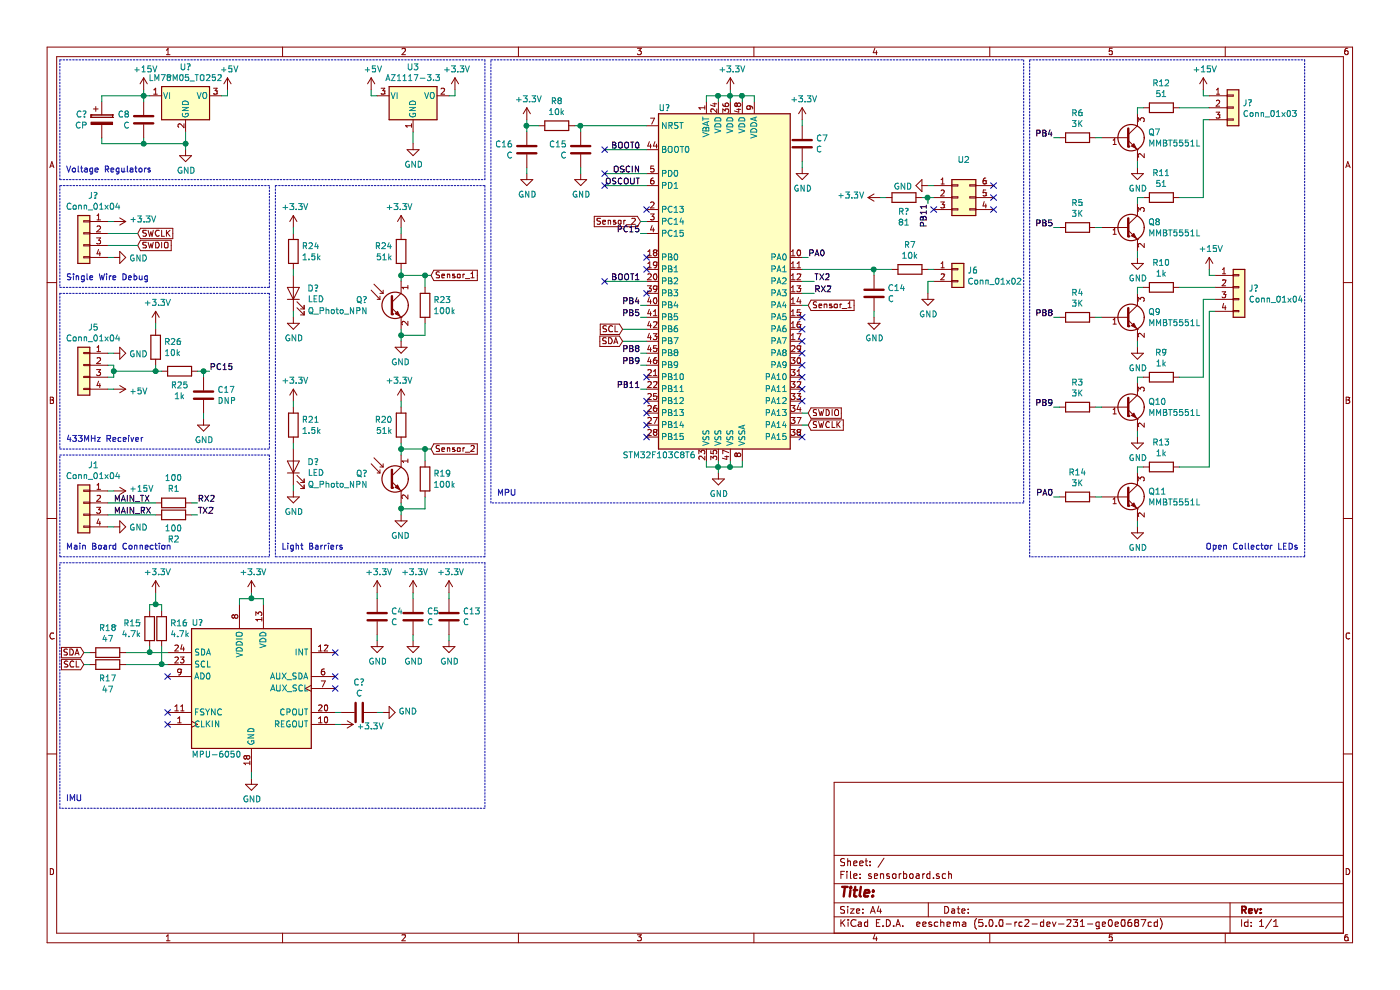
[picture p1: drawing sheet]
EESchema Schematic File Version 4
EELAYER 26 0
EELAYER END
$Descr A4 11693 8268
encoding utf-8
Sheet 1 1
Title ""
Date ""
Rev ""
Comp ""
Comment1 ""
Comment2 ""
Comment3 ""
Comment4 ""
$EndDescr
$Comp
L MCU_ST_STM32F1:STM32F103C8Tx U?
U 1 1
P 6100 2350
F 0 "U?" H 5500 3800 50  0000 L CNN
F 1 "STM32F103C8T6" H 5200 900 50  0000 L CNN
F 2 "Package_QFP:LQFP-48_7x7mm_P0.5mm" H 5500 950 50  0001 R CNN
F 3 "http://www.st.com/st-web-ui/static/active/en/resource/technical/document/datasheet/CD00161566.pdf" H 6100 2350 50  0001 C CNN
	1    6100 2350
	1    0    0    -1  
$EndComp
$Comp
L Sensor_Motion:MPU-6050 U?
U 1 1
P 2100 5750
F 0 "U?" H 1600 6300 50  0000 L CNN
F 1 "MPU-6050" H 1600 5200 50  0000 L CNN
F 2 "Package_DFN_QFN:QFN-24-1EP_4x4mm_P0.5mm_EP2.7x2.6mm" H 2100 4950 50  0001 C CNN
F 3 "https://store.invensense.com/datasheets/invensense/MPU-6050_DataSheet_V3%204.pdf" H 2100 5600 50  0001 C CNN
	1    2100 5750
	1    0    0    -1  
$EndComp
$Comp
L power:GND #PWR?
U 1 1
P 2100 6500
F 0 "#PWR?" H 2100 6250 50  0001 C CNN
F 1 "GND" H 2105 6327 50  0000 C CNN
F 2 "" H 2100 6500 50  0001 C CNN
F 3 "" H 2100 6500 50  0001 C CNN
	1    2100 6500
	1    0    0    -1  
$EndComp
Wire Wire Line
	2100 6500 2100 6450
Text GLabel 700  5450 0    50   Input ~ 0
SDA
Wire Wire Line
	1050 5450 1250 5450
Text GLabel 700  5550 0    50   Input ~ 0
SCL
Wire Wire Line
	1050 5550 1350 5550
$Comp
L power:+3.3V #PWR?
U 1 1
P 3800 750
F 0 "#PWR?" H 3800 600 50  0001 C CNN
F 1 "+3.3V" H 3815 923 50  0000 C CNN
F 2 "" H 3800 750 50  0001 C CNN
F 3 "" H 3800 750 50  0001 C CNN
	1    3800 750 
	1    0    0    -1  
$EndComp
$Comp
L Regulator_Linear:AZ1117-3.3 U3
U 1 1
P 3450 800
F 0 "U3" H 3450 1042 50  0000 C CNN
F 1 "AZ1117-3.3" H 3450 951 50  0000 C CNN
F 2 "" H 3450 1050 50  0001 C CIN
F 3 "https://www.diodes.com/assets/Datasheets/AZ1117.pdf" H 3450 800 50  0001 C CNN
	1    3450 800 
	1    0    0    -1  
$EndComp
Wire Wire Line
	3750 800  3800 800 
Wire Wire Line
	3800 800  3800 750 
$Comp
L power:GND #PWR?
U 1 1
P 950 2150
F 0 "#PWR?" H 950 1900 50  0001 C CNN
F 1 "GND" V 955 2022 50  0000 R CNN
F 2 "" H 950 2150 50  0001 C CNN
F 3 "" H 950 2150 50  0001 C CNN
	1    950  2150
	0    -1   1    0   
$EndComp
$Comp
L power:+3.3V #PWR?
U 1 1
P 950 1850
F 0 "#PWR?" H 950 1700 50  0001 C CNN
F 1 "+3.3V" V 965 1978 50  0000 L CNN
F 2 "" H 950 1850 50  0001 C CNN
F 3 "" H 950 1850 50  0001 C CNN
	1    950  1850
	0    1    -1   0   
$EndComp
Wire Wire Line
	950  1850 900  1850
Wire Wire Line
	950  2150 900  2150
$Comp
L power:GND #PWR?
U 1 1
P 6000 3950
F 0 "#PWR?" H 6000 3700 50  0001 C CNN
F 1 "GND" H 6005 3777 50  0000 C CNN
F 2 "" H 6000 3950 50  0001 C CNN
F 3 "" H 6000 3950 50  0001 C CNN
	1    6000 3950
	1    0    0    -1  
$EndComp
Wire Wire Line
	5900 3850 5900 3900
Wire Wire Line
	5900 3900 6000 3900
Wire Wire Line
	6200 3900 6200 3850
Wire Wire Line
	6000 3850 6000 3900
Connection ~ 6000 3900
Wire Wire Line
	6000 3900 6100 3900
Wire Wire Line
	6100 3850 6100 3900
Connection ~ 6100 3900
Wire Wire Line
	6100 3900 6200 3900
Wire Wire Line
	6000 3950 6000 3900
$Comp
L power:+3.3V #PWR?
U 1 1
P 6100 750
F 0 "#PWR?" H 6100 600 50  0001 C CNN
F 1 "+3.3V" H 6115 923 50  0000 C CNN
F 2 "" H 6100 750 50  0001 C CNN
F 3 "" H 6100 750 50  0001 C CNN
	1    6100 750 
	1    0    0    -1  
$EndComp
Wire Wire Line
	6300 800  6300 850 
Wire Wire Line
	6000 850  6000 800 
Wire Wire Line
	6000 800  6100 800 
Wire Wire Line
	6100 850  6100 800 
Connection ~ 6100 800 
Wire Wire Line
	6200 850  6200 800 
Connection ~ 6200 800 
Wire Wire Line
	6200 800  6300 800 
Wire Wire Line
	6100 800  6100 750 
$Comp
L power:+3.3V #PWR?
U 1 1
P 2100 4950
F 0 "#PWR?" H 2100 4800 50  0001 C CNN
F 1 "+3.3V" H 2115 5123 50  0000 C CNN
F 2 "" H 2100 4950 50  0001 C CNN
F 3 "" H 2100 4950 50  0001 C CNN
	1    2100 4950
	1    0    0    -1  
$EndComp
Wire Wire Line
	2000 5050 2000 5000
Wire Wire Line
	2200 5000 2200 5050
Wire Wire Line
	2000 5000 2100 5000
Wire Wire Line
	2100 5000 2100 4950
Connection ~ 2100 5000
Wire Wire Line
	2100 5000 2200 5000
$Comp
L Device:CP C?
U 1 1
P 850 1000
F 0 "C?" H 732 1046 50  0000 R CNN
F 1 "CP" H 732 955 50  0000 R CNN
F 2 "" H 888 850 50  0001 C CNN
F 3 "~" H 850 1000 50  0001 C CNN
	1    850  1000
	1    0    0    -1  
$EndComp
$Comp
L Transistor_BJT:MMBT5551L Q8
U 1 1
P 9400 1900
F 0 "Q8" H 9591 1946 50  0000 L CNN
F 1 "MMBT5551L" H 9591 1855 50  0000 L CNN
F 2 "Package_TO_SOT_SMD:SOT-23" H 9600 1825 50  0001 L CIN
F 3 "www.onsemi.com/pub/Collateral/MMBT5550LT1-D.PDF" H 9400 1900 50  0001 L CNN
	1    9400 1900
	1    0    0    -1  
$EndComp
$Comp
L Transistor_BJT:MMBT5551L Q9
U 1 1
P 9400 2650
F 0 "Q9" H 9591 2696 50  0000 L CNN
F 1 "MMBT5551L" H 9591 2605 50  0000 L CNN
F 2 "Package_TO_SOT_SMD:SOT-23" H 9600 2575 50  0001 L CIN
F 3 "www.onsemi.com/pub/Collateral/MMBT5550LT1-D.PDF" H 9400 2650 50  0001 L CNN
	1    9400 2650
	1    0    0    -1  
$EndComp
$Comp
L Transistor_BJT:MMBT5551L Q10
U 1 1
P 9400 3400
F 0 "Q10" H 9591 3446 50  0000 L CNN
F 1 "MMBT5551L" H 9591 3355 50  0000 L CNN
F 2 "Package_TO_SOT_SMD:SOT-23" H 9600 3325 50  0001 L CIN
F 3 "www.onsemi.com/pub/Collateral/MMBT5550LT1-D.PDF" H 9400 3400 50  0001 L CNN
	1    9400 3400
	1    0    0    -1  
$EndComp
$Comp
L Transistor_BJT:MMBT5551L Q11
U 1 1
P 9400 4150
F 0 "Q11" H 9591 4196 50  0000 L CNN
F 1 "MMBT5551L" H 9591 4105 50  0000 L CNN
F 2 "Package_TO_SOT_SMD:SOT-23" H 9600 4075 50  0001 L CIN
F 3 "www.onsemi.com/pub/Collateral/MMBT5550LT1-D.PDF" H 9400 4150 50  0001 L CNN
	1    9400 4150
	1    0    0    -1  
$EndComp
$Comp
L Transistor_BJT:MMBT5551L Q7
U 1 1
P 9400 1150
F 0 "Q7" H 9591 1196 50  0000 L CNN
F 1 "MMBT5551L" H 9591 1105 50  0000 L CNN
F 2 "Package_TO_SOT_SMD:SOT-23" H 9600 1075 50  0001 L CIN
F 3 "www.onsemi.com/pub/Collateral/MMBT5550LT1-D.PDF" H 9400 1150 50  0001 L CNN
	1    9400 1150
	1    0    0    -1  
$EndComp
$Comp
L Device:R R5
U 1 1
P 9000 1900
F 0 "R5" V 8793 1900 50  0000 C CNN
F 1 "3K" V 8884 1900 50  0000 C CNN
F 2 "" V 8930 1900 50  0001 C CNN
F 3 "~" H 9000 1900 50  0001 C CNN
	1    9000 1900
	0    1    1    0   
$EndComp
Wire Wire Line
	9150 1900 9200 1900
$Comp
L Device:R R4
U 1 1
P 9000 2650
F 0 "R4" V 8793 2650 50  0000 C CNN
F 1 "3K" V 8884 2650 50  0000 C CNN
F 2 "" V 8930 2650 50  0001 C CNN
F 3 "~" H 9000 2650 50  0001 C CNN
	1    9000 2650
	0    1    1    0   
$EndComp
Wire Wire Line
	9150 2650 9200 2650
$Comp
L Device:R R3
U 1 1
P 9000 3400
F 0 "R3" V 8793 3400 50  0000 C CNN
F 1 "3K" V 8884 3400 50  0000 C CNN
F 2 "" V 8930 3400 50  0001 C CNN
F 3 "~" H 9000 3400 50  0001 C CNN
	1    9000 3400
	0    1    1    0   
$EndComp
Wire Wire Line
	9150 3400 9200 3400
$Comp
L Device:R R14
U 1 1
P 9000 4150
F 0 "R14" V 8793 4150 50  0000 C CNN
F 1 "3K" V 8884 4150 50  0000 C CNN
F 2 "" V 8930 4150 50  0001 C CNN
F 3 "~" H 9000 4150 50  0001 C CNN
	1    9000 4150
	0    1    1    0   
$EndComp
Wire Wire Line
	9150 4150 9200 4150
$Comp
L Device:R R6
U 1 1
P 9000 1150
F 0 "R6" V 8793 1150 50  0000 C CNN
F 1 "3K" V 8884 1150 50  0000 C CNN
F 2 "" V 8930 1150 50  0001 C CNN
F 3 "~" H 9000 1150 50  0001 C CNN
	1    9000 1150
	0    1    1    0   
$EndComp
Wire Wire Line
	9150 1150 9200 1150
$Comp
L Device:R R12
U 1 1
P 9700 900
F 0 "R12" V 9493 900 50  0000 C CNN
F 1 "51" V 9584 900 50  0000 C CNN
F 2 "" V 9630 900 50  0001 C CNN
F 3 "~" H 9700 900 50  0001 C CNN
	1    9700 900 
	0    1    1    0   
$EndComp
Wire Wire Line
	9550 900  9500 900 
Wire Wire Line
	9500 900  9500 950 
$Comp
L Device:R R11
U 1 1
P 9700 1650
F 0 "R11" V 9493 1650 50  0000 C CNN
F 1 "51" V 9584 1650 50  0000 C CNN
F 2 "" V 9630 1650 50  0001 C CNN
F 3 "~" H 9700 1650 50  0001 C CNN
	1    9700 1650
	0    1    1    0   
$EndComp
Wire Wire Line
	9550 1650 9500 1650
Wire Wire Line
	9500 1650 9500 1700
$Comp
L power:GND #PWR?
U 1 1
P 9500 1400
F 0 "#PWR?" H 9500 1150 50  0001 C CNN
F 1 "GND" H 9505 1227 50  0000 C CNN
F 2 "" H 9500 1400 50  0001 C CNN
F 3 "" H 9500 1400 50  0001 C CNN
	1    9500 1400
	1    0    0    -1  
$EndComp
Wire Wire Line
	9500 1400 9500 1350
$Comp
L power:+15V #PWR?
U 1 1
P 950 4100
F 0 "#PWR?" H 950 3950 50  0001 C CNN
F 1 "+15V" V 965 4228 50  0000 L CNN
F 2 "" H 950 4100 50  0001 C CNN
F 3 "" H 950 4100 50  0001 C CNN
	1    950  4100
	0    1    -1   0   
$EndComp
Wire Wire Line
	900  4100 950  4100
$Comp
L power:GND #PWR?
U 1 1
P 950 4400
F 0 "#PWR?" H 950 4150 50  0001 C CNN
F 1 "GND" V 955 4272 50  0000 R CNN
F 2 "" H 950 4400 50  0001 C CNN
F 3 "" H 950 4400 50  0001 C CNN
	1    950  4400
	0    -1   1    0   
$EndComp
Wire Wire Line
	950  4400 900  4400
$Comp
L Connector_Generic:Conn_01x04 J?
U 1 1
P 700 1950
F 0 "J?" H 620 2267 50  0000 C CNN
F 1 "Conn_01x04" H 620 2176 50  0000 C CNN
F 2 "" H 700 1950 50  0001 C CNN
F 3 "~" H 700 1950 50  0001 C CNN
	1    700  1950
	-1   0    0    -1  
$EndComp
$Comp
L Regulator_Linear:LM78M05_TO252 U?
U 1 1
P 1550 800
F 0 "U?" H 1550 1042 50  0000 C CNN
F 1 "LM78M05_TO252" H 1550 951 50  0000 C CNN
F 2 "Package_TO_SOT_SMD:TO-252-2" H 1550 1025 50  0001 C CIN
F 3 "http://www.fairchildsemi.com/ds/LM/LM78M05.pdf" H 1550 750 50  0001 C CNN
	1    1550 800 
	1    0    0    -1  
$EndComp
$Comp
L Device:C C8
U 1 1
P 1200 1000
F 0 "C8" H 1085 1046 50  0000 R CNN
F 1 "C" H 1085 955 50  0000 R CNN
F 2 "" H 1238 850 50  0001 C CNN
F 3 "~" H 1200 1000 50  0001 C CNN
	1    1200 1000
	1    0    0    -1  
$EndComp
$Comp
L power:+15V #PWR?
U 1 1
P 1200 750
F 0 "#PWR?" H 1200 600 50  0001 C CNN
F 1 "+15V" H 1215 923 50  0000 C CNN
F 2 "" H 1200 750 50  0001 C CNN
F 3 "" H 1200 750 50  0001 C CNN
	1    1200 750 
	1    0    0    -1  
$EndComp
Wire Wire Line
	1200 750  1200 800 
Wire Wire Line
	1200 800  1250 800 
Connection ~ 1200 800 
Wire Wire Line
	1200 800  1200 850 
$Comp
L Connector_Generic:Conn_01x04 J5
U 1 1
P 700 3050
F 0 "J5" H 620 3367 50  0000 C CNN
F 1 "Conn_01x04" H 620 3276 50  0000 C CNN
F 2 "" H 700 3050 50  0001 C CNN
F 3 "~" H 700 3050 50  0001 C CNN
	1    700  3050
	-1   0    0    -1  
$EndComp
$Comp
L power:+5V #PWR?
U 1 1
P 950 3250
F 0 "#PWR?" H 950 3100 50  0001 C CNN
F 1 "+5V" V 965 3378 50  0000 L CNN
F 2 "" H 950 3250 50  0001 C CNN
F 3 "" H 950 3250 50  0001 C CNN
	1    950  3250
	0    1    1    0   
$EndComp
Wire Wire Line
	950  3250 900  3250
$Comp
L power:GND #PWR?
U 1 1
P 950 2950
F 0 "#PWR?" H 950 2700 50  0001 C CNN
F 1 "GND" V 955 2822 50  0000 R CNN
F 2 "" H 950 2950 50  0001 C CNN
F 3 "" H 950 2950 50  0001 C CNN
	1    950  2950
	0    -1   1    0   
$EndComp
Wire Wire Line
	950  2950 900  2950
$Comp
L Device:Q_Photo_NPN Q?
U 1 1
P 3250 4000
F 0 "Q?" H 3073 4046 50  0000 R CNN
F 1 "Q_Photo_NPN" H 3073 3955 50  0000 R CNN
F 2 "" H 3450 4100 50  0001 C CNN
F 3 "~" H 3250 4000 50  0001 C CNN
	1    3250 4000
	1    0    0    -1  
$EndComp
$Comp
L Device:LED D?
U 1 1
P 2450 3900
F 0 "D?" V 2488 3782 50  0000 R CNN
F 1 "LED" V 2397 3782 50  0000 R CNN
F 2 "" H 2450 3900 50  0001 C CNN
F 3 "~" H 2450 3900 50  0001 C CNN
	1    2450 3900
	0    -1   -1   0   
$EndComp
NoConn ~ 5400 1750
Text GLabel 6750 2550 2    50   Input ~ 0
Sensor_1
Text GLabel 5350 1850 0    50   Input ~ 0
Sensor_2
Wire Wire Line
	5350 1950 5400 1950
Wire Notes Line
	2300 1550 4050 1550
$Comp
L Device:R R21
U 1 1
P 2450 3550
F 0 "R21" H 2520 3596 50  0000 L CNN
F 1 "1.5k" H 2520 3505 50  0000 L CNN
F 2 "" V 2380 3550 50  0001 C CNN
F 3 "~" H 2450 3550 50  0001 C CNN
	1    2450 3550
	1    0    0    -1  
$EndComp
$Comp
L power:+3.3V #PWR?
U 1 1
P 2450 3350
F 0 "#PWR?" H 2450 3200 50  0001 C CNN
F 1 "+3.3V" H 2465 3523 50  0000 C CNN
F 2 "" H 2450 3350 50  0001 C CNN
F 3 "" H 2450 3350 50  0001 C CNN
	1    2450 3350
	1    0    0    -1  
$EndComp
Wire Wire Line
	2450 3350 2450 3400
Wire Wire Line
	2450 3750 2450 3700
$Comp
L power:GND #PWR?
U 1 1
P 2450 4100
F 0 "#PWR?" H 2450 3850 50  0001 C CNN
F 1 "GND" H 2455 3927 50  0000 C CNN
F 2 "" H 2450 4100 50  0001 C CNN
F 3 "" H 2450 4100 50  0001 C CNN
	1    2450 4100
	1    0    0    -1  
$EndComp
Wire Wire Line
	2450 4100 2450 4050
$Comp
L power:GND #PWR?
U 1 1
P 3350 4300
F 0 "#PWR?" H 3350 4050 50  0001 C CNN
F 1 "GND" H 3355 4127 50  0000 C CNN
F 2 "" H 3350 4300 50  0001 C CNN
F 3 "" H 3350 4300 50  0001 C CNN
	1    3350 4300
	-1   0    0    -1  
$EndComp
$Comp
L Device:R R19
U 1 1
P 3550 4000
F 0 "R19" H 3481 4046 50  0000 R CNN
F 1 "100k" H 3481 3955 50  0000 R CNN
F 2 "" V 3480 4000 50  0001 C CNN
F 3 "~" H 3550 4000 50  0001 C CNN
	1    3550 4000
	-1   0    0    -1  
$EndComp
Wire Wire Line
	3350 4200 3350 4250
Wire Wire Line
	3350 4250 3550 4250
Wire Wire Line
	3550 4250 3550 4150
Connection ~ 3350 4250
Wire Wire Line
	3350 4250 3350 4300
Wire Wire Line
	3350 3800 3350 3750
Wire Wire Line
	3350 3750 3550 3750
Wire Wire Line
	3550 3750 3550 3850
$Comp
L Device:R R20
U 1 1
P 3350 3550
F 0 "R20" H 3420 3596 50  0000 L CNN
F 1 "51k" H 3420 3505 50  0000 L CNN
F 2 "" V 3280 3550 50  0001 C CNN
F 3 "~" H 3350 3550 50  0001 C CNN
	1    3350 3550
	-1   0    0    -1  
$EndComp
Wire Wire Line
	3350 3700 3350 3750
Connection ~ 3350 3750
$Comp
L power:+3.3V #PWR?
U 1 1
P 3350 3350
F 0 "#PWR?" H 3350 3200 50  0001 C CNN
F 1 "+3.3V" H 3365 3523 50  0000 C CNN
F 2 "" H 3350 3350 50  0001 C CNN
F 3 "" H 3350 3350 50  0001 C CNN
	1    3350 3350
	-1   0    0    -1  
$EndComp
Wire Wire Line
	3350 3350 3350 3400
Wire Wire Line
	5350 1850 5400 1850
Text GLabel 3600 3750 2    50   Input ~ 0
Sensor_2
Wire Wire Line
	3600 3750 3550 3750
Connection ~ 3550 3750
$Comp
L Device:Q_Photo_NPN Q?
U 1 1
P 3250 2550
F 0 "Q?" H 3073 2596 50  0000 R CNN
F 1 "Q_Photo_NPN" H 3073 2505 50  0000 R CNN
F 2 "" H 3450 2650 50  0001 C CNN
F 3 "~" H 3250 2550 50  0001 C CNN
	1    3250 2550
	1    0    0    -1  
$EndComp
$Comp
L Device:LED D?
U 1 1
P 2450 2450
F 0 "D?" V 2488 2332 50  0000 R CNN
F 1 "LED" V 2397 2332 50  0000 R CNN
F 2 "" H 2450 2450 50  0001 C CNN
F 3 "~" H 2450 2450 50  0001 C CNN
	1    2450 2450
	0    -1   -1   0   
$EndComp
Wire Notes Line
	4050 4650 2300 4650
$Comp
L Device:R R24
U 1 1
P 2450 2100
F 0 "R24" H 2520 2146 50  0000 L CNN
F 1 "1.5k" H 2520 2055 50  0000 L CNN
F 2 "" V 2380 2100 50  0001 C CNN
F 3 "~" H 2450 2100 50  0001 C CNN
	1    2450 2100
	1    0    0    -1  
$EndComp
$Comp
L power:+3.3V #PWR?
U 1 1
P 2450 1900
F 0 "#PWR?" H 2450 1750 50  0001 C CNN
F 1 "+3.3V" H 2465 2073 50  0000 C CNN
F 2 "" H 2450 1900 50  0001 C CNN
F 3 "" H 2450 1900 50  0001 C CNN
	1    2450 1900
	1    0    0    -1  
$EndComp
Wire Wire Line
	2450 1900 2450 1950
Wire Wire Line
	2450 2300 2450 2250
$Comp
L power:GND #PWR?
U 1 1
P 2450 2650
F 0 "#PWR?" H 2450 2400 50  0001 C CNN
F 1 "GND" H 2455 2477 50  0000 C CNN
F 2 "" H 2450 2650 50  0001 C CNN
F 3 "" H 2450 2650 50  0001 C CNN
	1    2450 2650
	1    0    0    -1  
$EndComp
Wire Wire Line
	2450 2650 2450 2600
$Comp
L power:GND #PWR?
U 1 1
P 3350 2850
F 0 "#PWR?" H 3350 2600 50  0001 C CNN
F 1 "GND" H 3355 2677 50  0000 C CNN
F 2 "" H 3350 2850 50  0001 C CNN
F 3 "" H 3350 2850 50  0001 C CNN
	1    3350 2850
	-1   0    0    -1  
$EndComp
$Comp
L Device:R R23
U 1 1
P 3550 2550
F 0 "R23" H 3481 2596 50  0000 R CNN
F 1 "100k" H 3481 2505 50  0000 R CNN
F 2 "" V 3480 2550 50  0001 C CNN
F 3 "~" H 3550 2550 50  0001 C CNN
	1    3550 2550
	-1   0    0    -1  
$EndComp
Wire Wire Line
	3350 2750 3350 2800
Wire Wire Line
	3350 2800 3550 2800
Wire Wire Line
	3550 2800 3550 2700
Connection ~ 3350 2800
Wire Wire Line
	3350 2800 3350 2850
Wire Wire Line
	3350 2350 3350 2300
Wire Wire Line
	3350 2300 3550 2300
Wire Wire Line
	3550 2300 3550 2400
$Comp
L Device:R R24
U 1 1
P 3350 2100
F 0 "R24" H 3420 2146 50  0000 L CNN
F 1 "51k" H 3420 2055 50  0000 L CNN
F 2 "" V 3280 2100 50  0001 C CNN
F 3 "~" H 3350 2100 50  0001 C CNN
	1    3350 2100
	-1   0    0    -1  
$EndComp
Wire Wire Line
	3350 2250 3350 2300
Connection ~ 3350 2300
$Comp
L power:+3.3V #PWR?
U 1 1
P 3350 1900
F 0 "#PWR?" H 3350 1750 50  0001 C CNN
F 1 "+3.3V" H 3365 2073 50  0000 C CNN
F 2 "" H 3350 1900 50  0001 C CNN
F 3 "" H 3350 1900 50  0001 C CNN
	1    3350 1900
	-1   0    0    -1  
$EndComp
Wire Wire Line
	3350 1900 3350 1950
Text GLabel 3600 2300 2    50   Input ~ 0
Sensor_1
Wire Wire Line
	3600 2300 3550 2300
Connection ~ 3550 2300
Text Label 5350 2550 2    50   ~ 0
PB4
Wire Wire Line
	5350 2550 5400 2550
Text Label 8800 1150 2    50   ~ 0
PB4
Wire Wire Line
	8800 1150 8850 1150
Text Label 5350 2650 2    50   ~ 0
PB5
Wire Wire Line
	5350 2650 5400 2650
Text Label 8800 1900 2    50   ~ 0
PB5
Wire Wire Line
	8800 1900 8850 1900
Text Label 5350 3050 2    50   ~ 0
PB9
Wire Wire Line
	5350 3050 5400 3050
Text Label 8800 3400 2    50   ~ 0
PB9
Wire Wire Line
	8800 3400 8850 3400
Text Label 5350 2950 2    50   ~ 0
PB8
Wire Wire Line
	5350 2950 5400 2950
Text Label 8800 2650 2    50   ~ 0
PB8
Wire Wire Line
	8800 2650 8850 2650
$Comp
L power:GND #PWR?
U 1 1
P 9500 2150
F 0 "#PWR?" H 9500 1900 50  0001 C CNN
F 1 "GND" H 9505 1977 50  0000 C CNN
F 2 "" H 9500 2150 50  0001 C CNN
F 3 "" H 9500 2150 50  0001 C CNN
	1    9500 2150
	1    0    0    -1  
$EndComp
Wire Wire Line
	9500 2150 9500 2100
$Comp
L power:GND #PWR?
U 1 1
P 9500 2900
F 0 "#PWR?" H 9500 2650 50  0001 C CNN
F 1 "GND" H 9505 2727 50  0000 C CNN
F 2 "" H 9500 2900 50  0001 C CNN
F 3 "" H 9500 2900 50  0001 C CNN
	1    9500 2900
	1    0    0    -1  
$EndComp
Wire Wire Line
	9500 2900 9500 2850
Wire Wire Line
	9500 2450 9500 2400
Wire Wire Line
	9500 2400 9550 2400
Text Label 6750 2150 0    50   ~ 0
PA0
Wire Wire Line
	6750 2150 6700 2150
Text Label 8800 4150 2    50   ~ 0
PA0
Wire Wire Line
	8800 4150 8850 4150
$Comp
L power:GND #PWR?
U 1 1
P 9500 4400
F 0 "#PWR?" H 9500 4150 50  0001 C CNN
F 1 "GND" H 9505 4227 50  0000 C CNN
F 2 "" H 9500 4400 50  0001 C CNN
F 3 "" H 9500 4400 50  0001 C CNN
	1    9500 4400
	1    0    0    -1  
$EndComp
Wire Wire Line
	9500 4400 9500 4350
$Comp
L power:GND #PWR?
U 1 1
P 9500 3650
F 0 "#PWR?" H 9500 3400 50  0001 C CNN
F 1 "GND" H 9505 3477 50  0000 C CNN
F 2 "" H 9500 3650 50  0001 C CNN
F 3 "" H 9500 3650 50  0001 C CNN
	1    9500 3650
	1    0    0    -1  
$EndComp
Wire Wire Line
	9500 3600 9500 3650
Wire Wire Line
	9500 3200 9500 3150
Wire Wire Line
	9500 3150 9550 3150
Wire Wire Line
	9500 3950 9500 3900
Wire Wire Line
	9500 3900 9550 3900
$Comp
L Device:R R10
U 1 1
P 9700 2400
F 0 "R10" V 9493 2400 50  0000 C CNN
F 1 "1k" V 9584 2400 50  0000 C CNN
F 2 "" V 9630 2400 50  0001 C CNN
F 3 "~" H 9700 2400 50  0001 C CNN
	1    9700 2400
	0    1    1    0   
$EndComp
$Comp
L Device:R R9
U 1 1
P 9700 3150
F 0 "R9" V 9493 3150 50  0000 C CNN
F 1 "1k" V 9584 3150 50  0000 C CNN
F 2 "" V 9630 3150 50  0001 C CNN
F 3 "~" H 9700 3150 50  0001 C CNN
	1    9700 3150
	0    1    1    0   
$EndComp
$Comp
L Device:R R13
U 1 1
P 9700 3900
F 0 "R13" V 9493 3900 50  0000 C CNN
F 1 "1k" V 9584 3900 50  0000 C CNN
F 2 "" V 9630 3900 50  0001 C CNN
F 3 "~" H 9700 3900 50  0001 C CNN
	1    9700 3900
	0    1    1    0   
$EndComp
NoConn ~ 1400 6050
NoConn ~ 2800 5650
NoConn ~ 2800 5750
NoConn ~ 1400 5650
$Comp
L power:+3.3V #PWR?
U 1 1
P 2850 6050
F 0 "#PWR?" H 2850 5900 50  0001 C CNN
F 1 "+3.3V" V 2865 6178 50  0000 L CNN
F 2 "" H 2850 6050 50  0001 C CNN
F 3 "" H 2850 6050 50  0001 C CNN
	1    2850 6050
	0    1    1    0   
$EndComp
Wire Wire Line
	2850 6050 2800 6050
Wire Notes Line
	500  6750 500  4700
Wire Notes Line
	500  4700 4050 4700
Wire Notes Line
	4050 4700 4050 6750
Wire Notes Line
	4050 6750 500  6750
Text Notes 550  6700 0    50   ~ 0
IMU
NoConn ~ 1400 5950
NoConn ~ 2800 5450
$Comp
L Device:R R16
U 1 1
P 1350 5250
F 0 "R16" H 1420 5296 50  0000 L CNN
F 1 "4.7k" H 1420 5205 50  0000 L CNN
F 2 "" V 1280 5250 50  0001 C CNN
F 3 "~" H 1350 5250 50  0001 C CNN
	1    1350 5250
	1    0    0    -1  
$EndComp
$Comp
L Device:R R15
U 1 1
P 1250 5250
F 0 "R15" H 1180 5296 50  0000 R CNN
F 1 "4.7k" H 1180 5205 50  0000 R CNN
F 2 "" V 1180 5250 50  0001 C CNN
F 3 "~" H 1250 5250 50  0001 C CNN
	1    1250 5250
	1    0    0    -1  
$EndComp
Wire Wire Line
	1350 5400 1350 5550
Connection ~ 1350 5550
Wire Wire Line
	1350 5550 1400 5550
Wire Wire Line
	1250 5400 1250 5450
Connection ~ 1250 5450
Wire Wire Line
	1250 5450 1400 5450
$Comp
L Device:R R18
U 1 1
P 900 5450
F 0 "R18" V 693 5450 50  0000 C CNN
F 1 "47" V 784 5450 50  0000 C CNN
F 2 "" V 830 5450 50  0001 C CNN
F 3 "~" H 900 5450 50  0001 C CNN
	1    900  5450
	0    1    1    0   
$EndComp
$Comp
L Device:R R17
U 1 1
P 900 5550
F 0 "R17" V 1015 5550 50  0000 C CNN
F 1 "47" V 1106 5550 50  0000 C CNN
F 2 "" V 830 5550 50  0001 C CNN
F 3 "~" H 900 5550 50  0001 C CNN
	1    900  5550
	0    1    1    0   
$EndComp
Wire Wire Line
	700  5450 750  5450
Wire Wire Line
	700  5550 750  5550
Text GLabel 5200 2850 0    50   Input ~ 0
SDA
Wire Wire Line
	5200 2850 5400 2850
Text GLabel 5200 2750 0    50   Input ~ 0
SCL
Wire Wire Line
	5200 2750 5400 2750
$Comp
L power:+3.3V #PWR?
U 1 1
P 1300 4950
F 0 "#PWR?" H 1300 4800 50  0001 C CNN
F 1 "+3.3V" H 1315 5123 50  0000 C CNN
F 2 "" H 1300 4950 50  0001 C CNN
F 3 "" H 1300 4950 50  0001 C CNN
	1    1300 4950
	1    0    0    -1  
$EndComp
Wire Wire Line
	1300 4950 1300 5050
Wire Wire Line
	1300 5050 1250 5050
Wire Wire Line
	1250 5050 1250 5100
Wire Wire Line
	1300 5050 1350 5050
Wire Wire Line
	1350 5050 1350 5100
Connection ~ 1300 5050
$Comp
L Device:C C4
U 1 1
P 3150 5150
F 0 "C4" H 3265 5196 50  0000 L CNN
F 1 "C" H 3265 5105 50  0000 L CNN
F 2 "" H 3188 5000 50  0001 C CNN
F 3 "~" H 3150 5150 50  0001 C CNN
	1    3150 5150
	1    0    0    -1  
$EndComp
$Comp
L Device:C C5
U 1 1
P 3450 5150
F 0 "C5" H 3565 5196 50  0000 L CNN
F 1 "C" H 3565 5105 50  0000 L CNN
F 2 "" H 3488 5000 50  0001 C CNN
F 3 "~" H 3450 5150 50  0001 C CNN
	1    3450 5150
	1    0    0    -1  
$EndComp
$Comp
L Device:C C13
U 1 1
P 3750 5150
F 0 "C13" H 3865 5196 50  0000 L CNN
F 1 "C" H 3865 5105 50  0000 L CNN
F 2 "" H 3788 5000 50  0001 C CNN
F 3 "~" H 3750 5150 50  0001 C CNN
	1    3750 5150
	1    0    0    -1  
$EndComp
$Comp
L power:+5V #PWR?
U 1 1
P 3100 750
F 0 "#PWR?" H 3100 600 50  0001 C CNN
F 1 "+5V" H 3115 923 50  0000 C CNN
F 2 "" H 3100 750 50  0001 C CNN
F 3 "" H 3100 750 50  0001 C CNN
	1    3100 750 
	1    0    0    -1  
$EndComp
Wire Wire Line
	3100 750  3100 800 
Wire Wire Line
	3100 800  3150 800 
$Comp
L Device:C C?
U 1 1
P 3000 5950
F 0 "C?" V 2748 5950 50  0000 C CNN
F 1 "C" V 2839 5950 50  0000 C CNN
F 2 "" H 3038 5800 50  0001 C CNN
F 3 "~" H 3000 5950 50  0001 C CNN
	1    3000 5950
	0    1    1    0   
$EndComp
Wire Wire Line
	2800 5950 2850 5950
$Comp
L power:GND #PWR?
U 1 1
P 3200 5950
F 0 "#PWR?" H 3200 5700 50  0001 C CNN
F 1 "GND" V 3205 5822 50  0000 R CNN
F 2 "" H 3200 5950 50  0001 C CNN
F 3 "" H 3200 5950 50  0001 C CNN
	1    3200 5950
	0    -1   -1   0   
$EndComp
Wire Wire Line
	3200 5950 3150 5950
$Comp
L power:+3.3V #PWR?
U 1 1
P 3150 4950
F 0 "#PWR?" H 3150 4800 50  0001 C CNN
F 1 "+3.3V" H 3165 5123 50  0000 C CNN
F 2 "" H 3150 4950 50  0001 C CNN
F 3 "" H 3150 4950 50  0001 C CNN
	1    3150 4950
	1    0    0    -1  
$EndComp
$Comp
L power:+3.3V #PWR?
U 1 1
P 3450 4950
F 0 "#PWR?" H 3450 4800 50  0001 C CNN
F 1 "+3.3V" H 3465 5123 50  0000 C CNN
F 2 "" H 3450 4950 50  0001 C CNN
F 3 "" H 3450 4950 50  0001 C CNN
	1    3450 4950
	1    0    0    -1  
$EndComp
$Comp
L power:+3.3V #PWR?
U 1 1
P 3750 4950
F 0 "#PWR?" H 3750 4800 50  0001 C CNN
F 1 "+3.3V" H 3765 5123 50  0000 C CNN
F 2 "" H 3750 4950 50  0001 C CNN
F 3 "" H 3750 4950 50  0001 C CNN
	1    3750 4950
	1    0    0    -1  
$EndComp
$Comp
L power:GND #PWR?
U 1 1
P 3750 5350
F 0 "#PWR?" H 3750 5100 50  0001 C CNN
F 1 "GND" H 3755 5177 50  0000 C CNN
F 2 "" H 3750 5350 50  0001 C CNN
F 3 "" H 3750 5350 50  0001 C CNN
	1    3750 5350
	1    0    0    -1  
$EndComp
$Comp
L power:GND #PWR?
U 1 1
P 3150 5350
F 0 "#PWR?" H 3150 5100 50  0001 C CNN
F 1 "GND" H 3155 5177 50  0000 C CNN
F 2 "" H 3150 5350 50  0001 C CNN
F 3 "" H 3150 5350 50  0001 C CNN
	1    3150 5350
	1    0    0    -1  
$EndComp
$Comp
L power:GND #PWR?
U 1 1
P 3450 5350
F 0 "#PWR?" H 3450 5100 50  0001 C CNN
F 1 "GND" H 3455 5177 50  0000 C CNN
F 2 "" H 3450 5350 50  0001 C CNN
F 3 "" H 3450 5350 50  0001 C CNN
	1    3450 5350
	1    0    0    -1  
$EndComp
Wire Wire Line
	3150 5350 3150 5300
Wire Wire Line
	3450 5350 3450 5300
Wire Wire Line
	3750 5350 3750 5300
Wire Wire Line
	3150 4950 3150 5000
Wire Wire Line
	3450 4950 3450 5000
Wire Wire Line
	3750 4950 3750 5000
$Comp
L Device:C C7
U 1 1
P 6700 1200
F 0 "C7" H 6815 1246 50  0000 L CNN
F 1 "C" H 6815 1155 50  0000 L CNN
F 2 "" H 6738 1050 50  0001 C CNN
F 3 "~" H 6700 1200 50  0001 C CNN
	1    6700 1200
	1    0    0    -1  
$EndComp
$Comp
L power:+3.3V #PWR?
U 1 1
P 6700 1000
F 0 "#PWR?" H 6700 850 50  0001 C CNN
F 1 "+3.3V" H 6715 1173 50  0000 C CNN
F 2 "" H 6700 1000 50  0001 C CNN
F 3 "" H 6700 1000 50  0001 C CNN
	1    6700 1000
	1    0    0    -1  
$EndComp
Wire Wire Line
	6700 1000 6700 1050
$Comp
L power:GND #PWR?
U 1 1
P 6700 1400
F 0 "#PWR?" H 6700 1150 50  0001 C CNN
F 1 "GND" H 6705 1227 50  0000 C CNN
F 2 "" H 6700 1400 50  0001 C CNN
F 3 "" H 6700 1400 50  0001 C CNN
	1    6700 1400
	1    0    0    -1  
$EndComp
Wire Wire Line
	6700 1400 6700 1350
Wire Wire Line
	6000 800  5900 800 
Wire Wire Line
	5900 800  5900 850 
Connection ~ 6000 800 
Wire Wire Line
	6100 800  6200 800 
$Comp
L Device:R R8
U 1 1
P 4650 1050
F 0 "R8" V 4443 1050 50  0000 C CNN
F 1 "10k" V 4534 1050 50  0000 C CNN
F 2 "" V 4580 1050 50  0001 C CNN
F 3 "~" H 4650 1050 50  0001 C CNN
	1    4650 1050
	0    1    1    0   
$EndComp
Wire Wire Line
	4800 1050 4850 1050
$Comp
L power:+3.3V #PWR?
U 1 1
P 4400 1000
F 0 "#PWR?" H 4400 850 50  0001 C CNN
F 1 "+3.3V" H 4415 1173 50  0000 C CNN
F 2 "" H 4400 1000 50  0001 C CNN
F 3 "" H 4400 1000 50  0001 C CNN
	1    4400 1000
	1    0    0    -1  
$EndComp
Wire Wire Line
	4400 1000 4400 1050
NoConn ~ 6700 2650
NoConn ~ 6700 2750
NoConn ~ 6700 2850
NoConn ~ 5400 2150
NoConn ~ 5400 2250
NoConn ~ 5400 3150
$Comp
L Connector_Generic:Conn_02x03_Counter_Clockwise U2
U 1 1
P 8000 1650
F 0 "U2" H 8050 1967 50  0000 C CNN
F 1 " " H 8050 1876 50  0000 C CNN
F 2 "" H 8000 1650 50  0001 C CNN
F 3 "~" H 8000 1650 50  0001 C CNN
	1    8000 1650
	1    0    0    -1  
$EndComp
$Comp
L power:GND #PWR?
U 1 1
P 7750 1550
F 0 "#PWR?" H 7750 1300 50  0001 C CNN
F 1 "GND" V 7755 1422 50  0000 R CNN
F 2 "" H 7750 1550 50  0001 C CNN
F 3 "" H 7750 1550 50  0001 C CNN
	1    7750 1550
	0    1    1    0   
$EndComp
Wire Wire Line
	7750 1550 7800 1550
$Comp
L Device:R R?
U 1 1
P 7550 1650
F 0 "R?" V 7665 1650 50  0000 C CNN
F 1 "81" V 7756 1650 50  0000 C CNN
F 2 "" V 7480 1650 50  0001 C CNN
F 3 "~" H 7550 1650 50  0001 C CNN
	1    7550 1650
	0    1    1    0   
$EndComp
Wire Wire Line
	7800 1650 7750 1650
$Comp
L power:+3.3V #PWR?
U 1 1
P 7350 1650
F 0 "#PWR?" H 7350 1500 50  0001 C CNN
F 1 "+3.3V" V 7365 1778 50  0000 L CNN
F 2 "" H 7350 1650 50  0001 C CNN
F 3 "" H 7350 1650 50  0001 C CNN
	1    7350 1650
	0    -1   -1   0   
$EndComp
Wire Wire Line
	7350 1650 7400 1650
Text Label 5350 3250 2    50   ~ 0
PB11
Wire Wire Line
	5350 3250 5400 3250
Text Label 7750 1700 3    50   ~ 0
PB11
Wire Wire Line
	7750 1700 7750 1650
Connection ~ 7750 1650
Wire Wire Line
	7750 1650 7700 1650
NoConn ~ 7800 1750
NoConn ~ 8300 1750
NoConn ~ 8300 1650
NoConn ~ 8300 1550
$Comp
L Device:R R2
U 1 1
P 1450 4300
F 0 "R2" V 1243 4300 50  0000 C CNN
F 1 "100" V 1334 4300 50  0000 C CNN
F 2 "" V 1380 4300 50  0001 C CNN
F 3 "~" H 1450 4300 50  0001 C CNN
	1    1450 4300
	0    -1   -1   0   
$EndComp
$Comp
L Device:R R1
U 1 1
P 1450 4200
F 0 "R1" V 1565 4200 50  0000 C CNN
F 1 "100" V 1656 4200 50  0000 C CNN
F 2 "" V 1380 4200 50  0001 C CNN
F 3 "~" H 1450 4200 50  0001 C CNN
	1    1450 4200
	0    -1   -1   0   
$EndComp
Wire Wire Line
	6700 2350 6800 2350
Wire Wire Line
	6700 2450 6800 2450
Wire Wire Line
	1300 4300 900  4300
Wire Wire Line
	1300 4200 900  4200
$Comp
L Connector_Generic:Conn_01x02 J6
U 1 1
P 8000 2250
F 0 "J6" H 8080 2242 50  0000 L CNN
F 1 "Conn_01x02" H 8080 2151 50  0000 L CNN
F 2 "" H 8000 2250 50  0001 C CNN
F 3 "~" H 8000 2250 50  0001 C CNN
	1    8000 2250
	1    0    0    -1  
$EndComp
$Comp
L Device:C C14
U 1 1
P 7300 2450
F 0 "C14" H 7415 2496 50  0000 L CNN
F 1 "C" H 7415 2405 50  0000 L CNN
F 2 "" H 7338 2300 50  0001 C CNN
F 3 "~" H 7300 2450 50  0001 C CNN
	1    7300 2450
	1    0    0    -1  
$EndComp
$Comp
L power:GND #PWR?
U 1 1
P 7750 2450
F 0 "#PWR?" H 7750 2200 50  0001 C CNN
F 1 "GND" H 7755 2277 50  0000 C CNN
F 2 "" H 7750 2450 50  0001 C CNN
F 3 "" H 7750 2450 50  0001 C CNN
	1    7750 2450
	1    0    0    -1  
$EndComp
$Comp
L power:GND #PWR?
U 1 1
P 7300 2650
F 0 "#PWR?" H 7300 2400 50  0001 C CNN
F 1 "GND" H 7305 2477 50  0000 C CNN
F 2 "" H 7300 2650 50  0001 C CNN
F 3 "" H 7300 2650 50  0001 C CNN
	1    7300 2650
	1    0    0    -1  
$EndComp
Wire Wire Line
	7300 2650 7300 2600
Wire Wire Line
	7450 2250 7300 2250
Wire Wire Line
	7300 2250 7300 2300
Wire Wire Line
	7750 2450 7750 2350
Wire Wire Line
	7750 2350 7800 2350
$Comp
L Device:R R7
U 1 1
P 7600 2250
F 0 "R7" V 7393 2250 50  0000 C CNN
F 1 "10k" V 7484 2250 50  0000 C CNN
F 2 "" V 7530 2250 50  0001 C CNN
F 3 "~" H 7600 2250 50  0001 C CNN
	1    7600 2250
	0    1    1    0   
$EndComp
Connection ~ 7300 2250
$Comp
L Device:C C16
U 1 1
P 4400 1250
F 0 "C16" H 4286 1296 50  0000 R CNN
F 1 "C" H 4286 1205 50  0000 R CNN
F 2 "" H 4438 1100 50  0001 C CNN
F 3 "~" H 4400 1250 50  0001 C CNN
	1    4400 1250
	1    0    0    -1  
$EndComp
$Comp
L Device:C C15
U 1 1
P 4850 1250
F 0 "C15" H 4736 1296 50  0000 R CNN
F 1 "C" H 4736 1205 50  0000 R CNN
F 2 "" H 4888 1100 50  0001 C CNN
F 3 "~" H 4850 1250 50  0001 C CNN
	1    4850 1250
	1    0    0    -1  
$EndComp
Wire Wire Line
	4400 1100 4400 1050
Connection ~ 4400 1050
Wire Wire Line
	4400 1050 4500 1050
Wire Wire Line
	4850 1100 4850 1050
Connection ~ 4850 1050
Wire Wire Line
	4850 1050 5400 1050
$Comp
L power:GND #PWR?
U 1 1
P 4400 1450
F 0 "#PWR?" H 4400 1200 50  0001 C CNN
F 1 "GND" H 4405 1277 50  0000 C CNN
F 2 "" H 4400 1450 50  0001 C CNN
F 3 "" H 4400 1450 50  0001 C CNN
	1    4400 1450
	1    0    0    -1  
$EndComp
Wire Wire Line
	4400 1450 4400 1400
$Comp
L power:GND #PWR?
U 1 1
P 4850 1450
F 0 "#PWR?" H 4850 1200 50  0001 C CNN
F 1 "GND" H 4855 1277 50  0000 C CNN
F 2 "" H 4850 1450 50  0001 C CNN
F 3 "" H 4850 1450 50  0001 C CNN
	1    4850 1450
	1    0    0    -1  
$EndComp
Wire Wire Line
	4850 1450 4850 1400
Wire Wire Line
	1200 800  850  800 
Wire Wire Line
	850  800  850  850 
$Comp
L power:GND #PWR?
U 1 1
P 1550 1250
F 0 "#PWR?" H 1550 1000 50  0001 C CNN
F 1 "GND" H 1555 1077 50  0000 C CNN
F 2 "" H 1550 1250 50  0001 C CNN
F 3 "" H 1550 1250 50  0001 C CNN
	1    1550 1250
	1    0    0    -1  
$EndComp
Wire Wire Line
	850  1150 850  1200
Wire Wire Line
	850  1200 1200 1200
Wire Wire Line
	1200 1200 1200 1150
Wire Wire Line
	1200 1200 1550 1200
Wire Wire Line
	1550 1200 1550 1100
Connection ~ 1200 1200
NoConn ~ 5400 3350
NoConn ~ 5400 3450
NoConn ~ 5400 3550
NoConn ~ 5400 3650
NoConn ~ 6700 2950
NoConn ~ 6700 3050
NoConn ~ 6700 3150
NoConn ~ 6700 3250
NoConn ~ 6700 3350
NoConn ~ 5400 2450
Wire Wire Line
	6750 2550 6700 2550
Wire Wire Line
	900  3150 950  3150
Wire Wire Line
	950  3050 900  3050
Text GLabel 6750 3450 2    50   Input ~ 0
SWDIO
Wire Wire Line
	6700 3450 6750 3450
Wire Wire Line
	6700 3550 6750 3550
Text GLabel 6750 3550 2    50   Input ~ 0
SWCLK
Text GLabel 1150 1950 2    50   Input ~ 0
SWCLK
Wire Wire Line
	900  1950 1150 1950
Text GLabel 1150 2050 2    50   Input ~ 0
SWDIO
Wire Wire Line
	900  2050 1150 2050
NoConn ~ 6700 3650
Text Label 5350 1450 2    50   ~ 0
OSCIN
Wire Wire Line
	5050 1450 5400 1450
Wire Wire Line
	5050 1550 5400 1550
Text Label 5350 1550 2    50   ~ 0
OSCOUT
NoConn ~ 5050 1450
NoConn ~ 5050 1550
Wire Wire Line
	5400 1250 5050 1250
Text Label 5350 1250 2    50   ~ 0
BOOT0
NoConn ~ 5050 1250
Text Label 5350 2350 2    50   ~ 0
BOOT1
Wire Wire Line
	5050 2350 5400 2350
NoConn ~ 5050 2350
$Comp
L Connector_Generic:Conn_01x03 J?
U 1 1
P 10300 900
F 0 "J?" H 10380 942 50  0000 L CNN
F 1 "Conn_01x03" H 10380 851 50  0000 L CNN
F 2 "" H 10300 900 50  0001 C CNN
F 3 "~" H 10300 900 50  0001 C CNN
	1    10300 900 
	1    0    0    -1  
$EndComp
Wire Wire Line
	9850 1650 10050 1650
Wire Wire Line
	10050 1650 10050 1000
Wire Wire Line
	10050 1000 10100 1000
Wire Wire Line
	9850 900  10100 900 
$Comp
L power:+15V #PWR?
U 1 1
P 10050 750
F 0 "#PWR?" H 10050 600 50  0001 C CNN
F 1 "+15V" H 10065 923 50  0000 C CNN
F 2 "" H 10050 750 50  0001 C CNN
F 3 "" H 10050 750 50  0001 C CNN
	1    10050 750 
	1    0    0    -1  
$EndComp
Wire Wire Line
	10050 750  10050 800 
Wire Wire Line
	10050 800  10100 800 
$Comp
L Connector_Generic:Conn_01x04 J?
U 1 1
P 10350 2400
F 0 "J?" H 10430 2392 50  0000 L CNN
F 1 "Conn_01x04" H 10430 2301 50  0000 L CNN
F 2 "" H 10350 2400 50  0001 C CNN
F 3 "~" H 10350 2400 50  0001 C CNN
	1    10350 2400
	1    0    0    -1  
$EndComp
Wire Wire Line
	9850 2400 10150 2400
Wire Wire Line
	9850 3150 10050 3150
Wire Wire Line
	10050 3150 10050 2500
Wire Wire Line
	10050 2500 10150 2500
Wire Wire Line
	10150 2600 10100 2600
Wire Wire Line
	10100 2600 10100 3900
Wire Wire Line
	10100 3900 9850 3900
$Comp
L power:+15V #PWR?
U 1 1
P 10100 2250
F 0 "#PWR?" H 10100 2100 50  0001 C CNN
F 1 "+15V" H 10115 2423 50  0000 C CNN
F 2 "" H 10100 2250 50  0001 C CNN
F 3 "" H 10100 2250 50  0001 C CNN
	1    10100 2250
	1    0    0    -1  
$EndComp
Wire Wire Line
	10100 2250 10100 2300
Wire Wire Line
	10100 2300 10150 2300
Wire Notes Line
	10900 500  10900 4650
Wire Notes Line
	10900 4650 8600 4650
Wire Notes Line
	8600 4650 8600 500 
Wire Notes Line
	8600 500  10900 500 
Wire Notes Line
	2300 1550 2300 4650
Wire Notes Line
	4050 1550 4050 4650
Text Notes 2350 4600 0    50   ~ 0
Light Barriers
Text Notes 10850 4600 2    50   ~ 0
Open Collector LEDs
Wire Wire Line
	3450 1100 3450 1200
Connection ~ 1550 1200
Wire Wire Line
	1550 1250 1550 1200
Wire Notes Line
	500  1500 500  500 
Wire Notes Line
	500  500  4050 500 
Wire Notes Line
	4050 500  4050 1500
Wire Notes Line
	500  1500 4050 1500
Text Notes 550  1450 0    50   ~ 0
Voltage Regulators
Text Label 5350 1950 2    50   ~ 0
PC15
Text Label 1750 3100 0    50   ~ 0
PC15
$Comp
L Device:C C17
U 1 1
P 1700 3300
F 0 "C17" H 1815 3346 50  0000 L CNN
F 1 "DNP" H 1815 3255 50  0000 L CNN
F 2 "" H 1738 3150 50  0001 C CNN
F 3 "~" H 1700 3300 50  0001 C CNN
	1    1700 3300
	1    0    0    -1  
$EndComp
Wire Wire Line
	1700 3100 1700 3150
$Comp
L power:GND #PWR?
U 1 1
P 1700 3500
F 0 "#PWR?" H 1700 3250 50  0001 C CNN
F 1 "GND" H 1705 3327 50  0000 C CNN
F 2 "" H 1700 3500 50  0001 C CNN
F 3 "" H 1700 3500 50  0001 C CNN
	1    1700 3500
	1    0    0    -1  
$EndComp
Wire Wire Line
	1700 3500 1700 3450
Wire Notes Line
	500  3750 2250 3750
$Comp
L Device:R R26
U 1 1
P 1300 2900
F 0 "R26" H 1370 2946 50  0000 L CNN
F 1 "10k" H 1370 2855 50  0000 L CNN
F 2 "" V 1230 2900 50  0001 C CNN
F 3 "~" H 1300 2900 50  0001 C CNN
	1    1300 2900
	1    0    0    -1  
$EndComp
$Comp
L power:+3.3V #PWR?
U 1 1
P 1300 2700
F 0 "#PWR?" H 1300 2550 50  0001 C CNN
F 1 "+3.3V" H 1315 2873 50  0000 C CNN
F 2 "" H 1300 2700 50  0001 C CNN
F 3 "" H 1300 2700 50  0001 C CNN
	1    1300 2700
	1    0    0    -1  
$EndComp
Wire Wire Line
	1300 2700 1300 2750
Wire Wire Line
	950  3100 1300 3100
Wire Wire Line
	1300 3100 1300 3050
Connection ~ 950  3100
Wire Wire Line
	950  3100 950  3050
Wire Wire Line
	950  3150 950  3100
Wire Notes Line
	2250 2450 2250 3750
Wire Notes Line
	500  2450 2250 2450
Text Notes 550  3700 0    50   ~ 0
433MHz Receiver
$Comp
L Device:R R25
U 1 1
P 1500 3100
F 0 "R25" V 1615 3100 50  0000 C CNN
F 1 "1k" V 1706 3100 50  0000 C CNN
F 2 "" V 1430 3100 50  0001 C CNN
F 3 "~" H 1500 3100 50  0001 C CNN
	1    1500 3100
	0    1    1    0   
$EndComp
Wire Wire Line
	1300 3100 1350 3100
Connection ~ 1300 3100
Wire Wire Line
	1650 3100 1700 3100
Connection ~ 1700 3100
Wire Wire Line
	1700 3100 1750 3100
Wire Notes Line
	500  2450 500  3750
Wire Notes Line
	500  2400 2250 2400
Wire Notes Line
	2250 2400 2250 1550
Wire Notes Line
	2250 1550 500  1550
Wire Notes Line
	500  1550 500  2400
Text Notes 550  2350 0    50   ~ 0
Single Wire Debug
Text Label 950  4200 0    50   ~ 0
MAIN_TX
Text Label 950  4300 0    50   ~ 0
MAIN_RX
Wire Wire Line
	1650 4300 1600 4300
Wire Wire Line
	1650 4200 1600 4200
$Comp
L Connector_Generic:Conn_01x04 J1
U 1 1
P 700 4200
F 0 "J1" H 620 4517 50  0000 C CNN
F 1 "Conn_01x04" H 620 4426 50  0000 C CNN
F 2 "" H 700 4200 50  0001 C CNN
F 3 "~" H 700 4200 50  0001 C CNN
	1    700  4200
	-1   0    0    -1  
$EndComp
Wire Notes Line
	500  3800 2250 3800
Wire Notes Line
	2250 3800 2250 4650
Wire Notes Line
	2250 4650 500  4650
Wire Notes Line
	500  4650 500  3800
Text Notes 550  4600 0    50   ~ 0
Main Board Connection
$Comp
L power:GND #PWR?
U 1 1
P 3450 1200
F 0 "#PWR?" H 3450 950 50  0001 C CNN
F 1 "GND" H 3455 1027 50  0000 C CNN
F 2 "" H 3450 1200 50  0001 C CNN
F 3 "" H 3450 1200 50  0001 C CNN
	1    3450 1200
	1    0    0    -1  
$EndComp
$Comp
L power:+5V #PWR?
U 1 1
P 1900 750
F 0 "#PWR?" H 1900 600 50  0001 C CNN
F 1 "+5V" H 1915 923 50  0000 C CNN
F 2 "" H 1900 750 50  0001 C CNN
F 3 "" H 1900 750 50  0001 C CNN
	1    1900 750 
	1    0    0    -1  
$EndComp
Wire Wire Line
	1850 800  1900 800 
Wire Wire Line
	1900 800  1900 750 
Text Label 6800 2450 0    50   ~ 0
RX2
Text Label 6800 2350 0    50   ~ 0
TX2
Text Label 1650 4300 0    50   ~ 0
TX2
Text Label 1650 4200 0    50   ~ 0
RX2
Wire Wire Line
	6700 2250 7300 2250
Wire Wire Line
	7750 2250 7800 2250
Wire Notes Line
	8550 500  8550 4200
Wire Notes Line
	8550 4200 4100 4200
Wire Notes Line
	4100 4200 4100 500 
Wire Notes Line
	4100 500  8550 500 
Text Notes 4150 4150 0    50   ~ 0
MPU
$EndSCHEMATC
